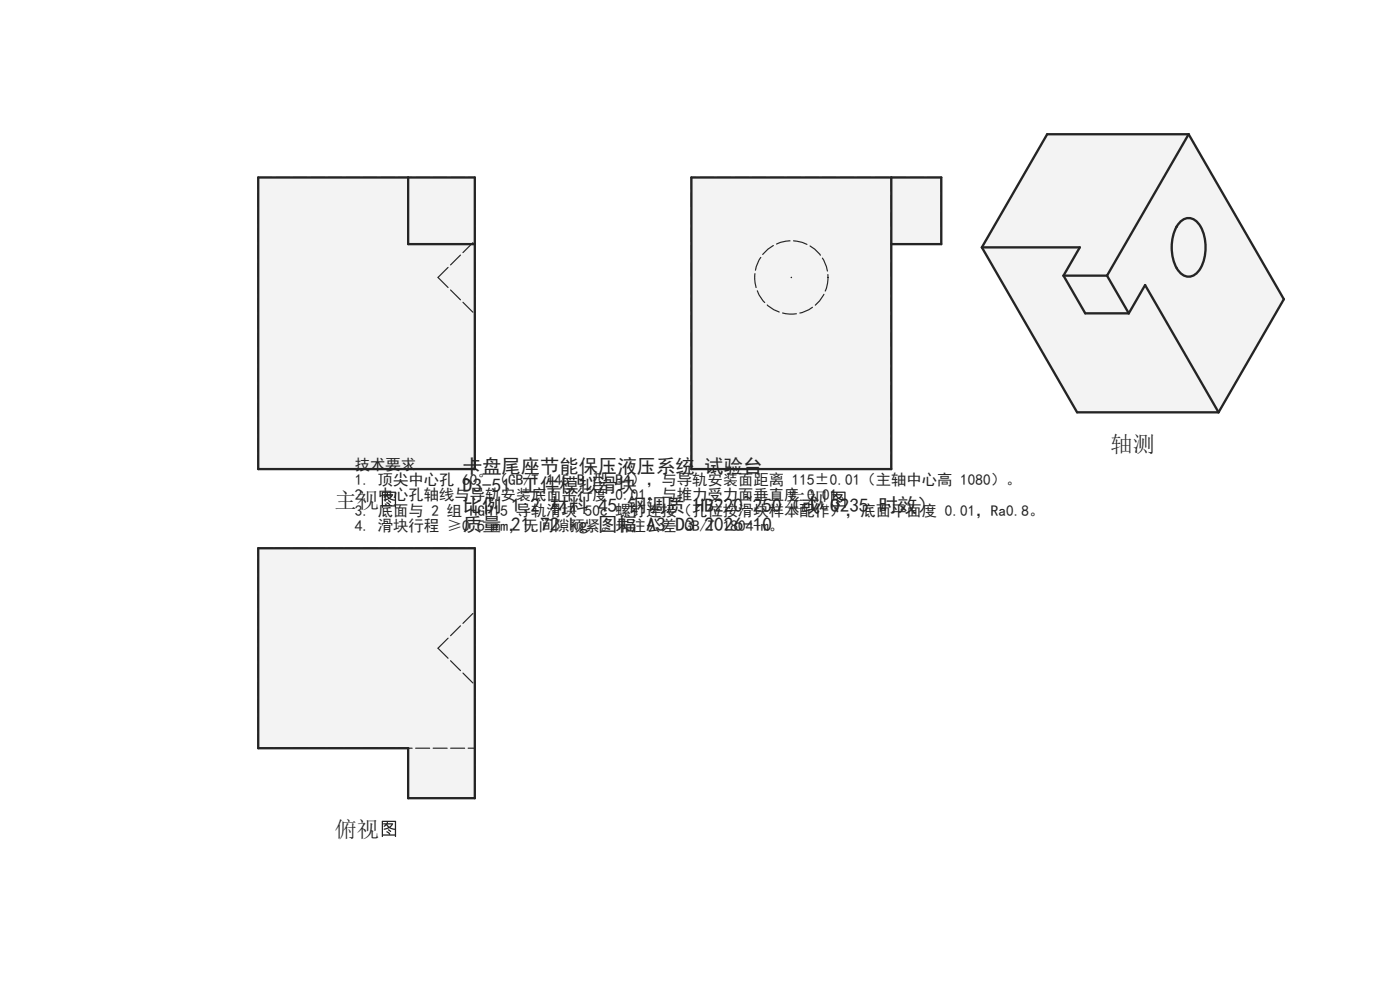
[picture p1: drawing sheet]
<svg xmlns="http://www.w3.org/2000/svg" width="420mm" height="297mm" viewBox="0 0 420 297" stroke-linecap="round" stroke-linejoin="round" font-family="sans-serif">
<path d="M116.2 148.6l.6 .7 .7-.7zM116.5 150.1h.1a.64 .64 0 0 1 .7 .7l-.8-.4zM114.9 147.9v3.7h2l-.9-.6 .1-.4 1 .7-.1 .3h1.5v-1.4l-1-.1a.91 .91 0 0 0-1.3-.1l-.8 .2-.3-.1 1.4-.6-.5-.6-.8 .4a.47 .47 0 0 1 .5-.7h-.6l-.1-.2 1-.1 .2-.4zM116.4 147.9v.4h1.5l-.1 .5-.6 .7 1.3 .4v-2zM114.6 147.6h4.2v4.7h-.2l-.1-.3h-3.6v.3h-.3z" fill="#212529"/>
<g fill="#f1f3f5">
<path d="M77.5 53.2h65v87.5h-65z" fill-rule="evenodd"/>
<path d="M77.5 53.2h45v20h20v67.5h-65z" fill-rule="evenodd"/>
<path d="M122.5 53.2h20v20h-20z" fill-rule="evenodd"/>
</g>
<path d="M77.5 53.2h65v87.5h-65zM122.5 53.2v20h20" fill="none" stroke="#212529" stroke-width=".7"/>
<path d="M77.5 53.2h65M122.5 73.2h20M122.5 73.2v-20M131.5 83.2l11-11M131.5 83.2v.1M131.5 83.3l11 10.9M77.5 140.7v-87.5M77.5 140.7h65M142.5 140.7v-87.5" fill="none" stroke="#212529" stroke-width=".35" stroke-dasharray="4.2 1"/>
<path d="M116.2 247.4l.6 .6 .7-.6zM116.5 248.8h.1a.64 .64 0 0 1 .7 .8l-.8-.5zM114.9 246.6v3.8h2l-.9-.7 .1-.3 1 .6-.1 .4h1.5v-1.4l-1-.2a.91 .91 0 0 0-1.3 0l-.8 .2-.3-.2 1.4-.6-.5-.6-.8 .5a.47 .47 0 0 1 .5-.7h-.6l-.1-.3 1-.1 .2-.4zM116.4 246.6v.4h1.5l-.1 .6-.6 .7 1.3 .4v-2.1zM114.6 246.3h4.2v4.8h-.2l-.1-.4h-3.6v.4h-.3z" fill="#212529"/>
<path d="M77.5 164.5h65v75h-20v-15h-45z" fill-rule="evenodd" fill="#f1f3f5"/>
<path d="M77.5 164.5h65v75h-20v-15h-45z" fill="none" stroke="#212529" stroke-width=".7"/>
<path d="M77.5 164.5h65M131.5 194.5v-.1M131.5 194.5l11 11M131.5 194.4l11-10.9M77.5 224.5v-60M77.5 224.5h65M122.5 239.5v-15M122.5 239.5h20M142.5 224.5v-60M142.5 239.5v-15" fill="none" stroke="#212529" stroke-width=".35" stroke-dasharray="4.2 1"/>
<path d="M251.1 148.6l.6 .7 .7-.7zM251.4 150.1h.1a.64 .64 0 0 1 .7 .7l-.9-.4zM249.8 147.9v3.7h2l-.9-.6 .1-.4 1 .7-.1 .3h1.5v-1.4l-1-.1a.91 .91 0 0 0-1.4-.1l-.8 .2-.2-.1 1.4-.6-.6-.6-.7 .4a.47 .47 0 0 1 .5-.7h-.6l-.1-.2 .9-.1 .3-.4zM251.3 147.9v.4h1.5l-.1 .5-.6 .7 1.3 .4v-2zM249.5 147.6h4.2v4.7h-.3v-.3h-3.6v.3h-.3z" fill="#212529"/>
<g fill="#f1f3f5">
<path d="M207.5 53.2h75v20h-15v67.5h-60z" fill-rule="evenodd"/>
<path d="M207.5 53.2h60v87.5h-60z" fill-rule="evenodd"/>
<path d="M267.5 53.2h15v20h-15z" fill-rule="evenodd"/>
</g>
<path d="M267.5 53.2v87.5h-60v-87.5h75v20h-15" fill="none" stroke="#212529" stroke-width=".7"/>
<g fill="none" stroke="#212529" stroke-width=".35" stroke-dasharray="4.2 1">
<path d="M282.5 53.2h-75M267.5 73.2v-20M282.5 73.2h-15M282.5 73.2v-20M207.5 140.7v-87.5M267.5 140.7v-67.5M267.5 140.7h-60"/>
<circle cx="237.5" cy="83.2" r="11"/>
<circle cx="237.5" cy="83.2" r=".05"/>
</g>
<g fill="#f1f3f5">
<path d="M314.3 40.3h42.4l28.6 49.5-19.6 33.9h-42.4l-28.6-49.5z" fill-rule="evenodd"/>
<path d="M356.7 40.3l28.6 49.5-19.6 33.9-22-38.2-4.9 8.5-6.6-11.3z" fill-rule="evenodd"/>
<path d="M294.7 74.2h29.4l-4.9 8.5 6.5 11.3h13.1l4.9-8.5 22 38.2h-42.4z" fill-rule="evenodd"/>
<path d="M314.3 40.3h42.4l-24.5 42.4h-13l4.9-8.5h-29.4z" fill-rule="evenodd"/>
<path d="M319.2 82.7h13l6.6 11.3h-13.1z" fill-rule="evenodd"/>
<path d="M354.3 66.4a3.4 3.4 0 0 1 5.5 .8 12.9 12.9 0 0 1-.7 14.8 3.4 3.4 0 0 1-5.4-.7 12.8 12.8 0 0 1 .6-14.9z" fill-rule="evenodd"/>
</g>
<path d="M356.7 40.3h-42.4l-19.6 33.9M356.7 40.3l-24.5 42.4M356.7 40.3l28.6 49.5-19.6 33.9M294.7 74.2l28.6 49.5h42.4M294.7 74.2h29.4l-4.9 8.5M353.1 68h.1M354.3 66.4a3.4 3.4 0 0 1 5.5 .8 12.9 12.9 0 0 1-.7 14.8 3.4 3.4 0 0 1-5.4-.7 13.2 13.2 0 0 1 0-14.2zM319.2 82.7h13M319.2 82.7l6.5 11.3h13.1M332.2 82.7l6.6 11.3M338.8 94l4.9-8.5 22 38.2" fill="none" stroke="#212529" stroke-width=".7"/>
<g font-size="6.7" fill="#212529">
<text x="333.3" y="135.6">轴测</text>
<text x="100.4" y="152.5">主视</text>
<text x="235.3" y="152.5">左视</text>
<text x="100.4" y="251.2">俯视</text>
</g>
<g font-size="5.8" fill="#212529">
<text x="138.9" y="141.9">卡盘尾座节能保压液压系统 试验台</text>
<text x="138.9" y="147.7">D3-51 工件模拟滑块</text>
<text x="138.9" y="153.5">比例 1:2 材料 45 钢调质 HB220~250（或 Q235 时效）</text>
<text x="138.9" y="159.3">质量 21.72 kg 图幅 A3 D3</text>
<text x="211.4" y="159.3">2026-10</text>
</g>
<g font-size="4.6" fill="#212529">
<text x="106.5" y="140.9">技术要求</text>
<text x="106.5" y="145.5">1. 顶尖中心孔 60°（GB/T 145 B 型 B4），与导轨安装面距离 115±0.01（主轴中心高 1080）。</text>
<text x="106.5" y="150.1">2. 中心孔轴线与导轨安装底面平行度 0.01，与推力受力面垂直度 0.01。</text>
<text x="106.5" y="154.7">3. 底面与 2 组 HGH15 导轨滑块 50c 螺钉连接（孔位按滑块样本配作），底面平面度 0.01，Ra0.8。</text>
<text x="106.5" y="159.3">4. 滑块行程 ≥0.5 mm，无间隙预紧。未注公差 GB/T 1804-m。</text>
</g>
</svg>
